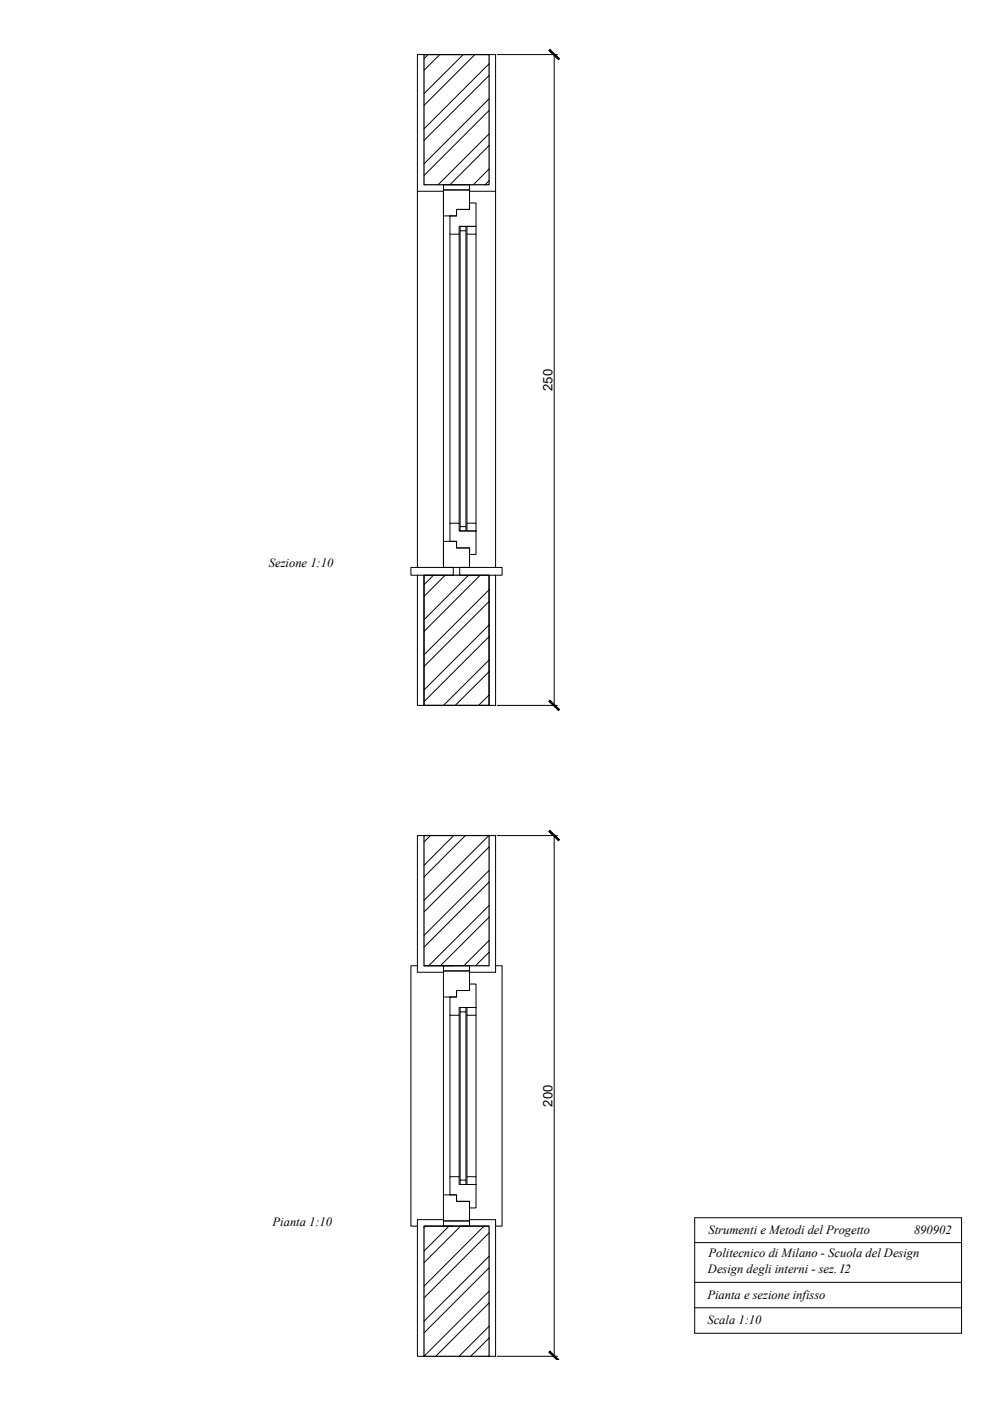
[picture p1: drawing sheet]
<svg xmlns="http://www.w3.org/2000/svg" width="420mm" height="594mm" viewBox="0 0 420 594" stroke-linecap="round" stroke-linejoin="round" font-family="sans-serif">
<!-- layer: foro -->
<path d="M179.8 23.1h27.6M177 81.1v159.5M190.8 99.3v122.6M201.8 99.3v122.6M210.1 81.1v159.5M179.8 243.9v55.2h27.6v-55.2M190.8 430.5v68.5M201.8 430.5v68.5" fill="none" stroke="#000" stroke-width=".42"/>
<!-- layer: quote -->
<g fill="none" stroke="#000" stroke-width=".42">
<path d="M181.5 23.1l-1.7 1.8M186.5 23.1l-6.7 6.7M196.4 23.1l-16.6 16.6M201.4 23.1l-21.6 21.6M207.4 27l-27.6 27.6M207.4 32l-27.6 27.6M210.8 23.1h25.5M235 23.1v276M207.4 41.9l-27.6 27.6M207.4 56.8l-21.6 21.5M207.4 46.8l-27.6 27.7M207.4 71.7l-6.7 6.6"/>
<path d="M207.4 61.7l-16.6 16.6M207.4 76.6l-1.8 1.7M183.8 243.9l-4 4.1M188.7 243.9l-8.9 9M198.6 243.9l-18.8 18.9M203.6 243.9l-23.8 23.9M207.4 250.1l-27.6 27.6M207.4 255l-27.6 27.6M207.4 265l-27.6 27.6M207.4 279.9l-19.3 19.2M207.4 269.9l-27.6 27.6M207.4 294.7l-4.5 4.4"/>
<path d="M207.4 284.8l-14.4 14.3M210.8 299.1h25.5M182.4 354.3l-2.6 2.7M192.3 354.3l-12.5 12.6M197.3 354.3l-17.5 17.6M207.2 354.3l-27.4 27.5M207.4 359.1l-27.6 27.6M210.8 354.3h25.5M235 354.3v220.8M207.4 369.1l-27.6 27.6M207.4 374l-27.6 27.6M207.4 383.9l-25.6 25.6"/>
<path d="M207.4 398.8l-10.7 10.7M207.4 388.9l-20.7 20.6M207.4 403.8l-5.8 5.7M180.4 519.9l-.6 .7M190.3 519.9l-10.5 10.6M195.3 519.9l-15.5 15.6M205.2 519.9l-25.4 25.5M294.5 516.4h113.2v48.9h-113.2zM207.4 532.7l-27.6 27.6M207.4 522.8l-27.6 27.6M207.4 537.6l-27.6 27.6M294.5 526.9h113.2"/>
<path d="M207.4 547.5l-27.6 27.6M207.4 552.5l-22.7 22.6M294.5 543.8h113.2M294.5 554.6h113.2M207.4 562.4l-12.8 12.7M207.4 567.4l-7.8 7.7M210.8 575.1h25.5"/>
</g>
<!-- layer: muro sez -->
<path d="M179.8 23.1h27.6v55.2h-27.6zM179.8 243.9h27.6v55.2h-27.6zM179.8 354.3h27.6v55.2h-27.6zM179.8 519.9h27.6v55.2h-27.6z" fill="none" stroke="#000" stroke-width=".51"/>
<!-- layer: lastre -->
<path d="M174.2 240.6h18v3.3h-18zM194.9 240.6h18v3.3h-18zM177 409.5h-2.8v110.4h2.8M179.8 409.5h12.4M210.1 409.5h2.8v110.4h-2.8M179.8 519.9h12.4M194.9 519.9h12.5" fill="none" stroke="#000" stroke-width=".42"/>
<!-- layer: controtelaio -->
<path d="M188 80.5v-2.2h11.1v2.2h-11.1v160.1M199.1 80.5v8.3M199.1 232.4v8.2M188 409.5h11.1v2.2h-11.1zM188 422.8v83.9M188 517.7h11.1v2.2h-11.1z" fill="none" stroke="#000" stroke-width=".42"/>
<!-- layer: telaio -->
<path d="M188 80.5h11.1v8.3h-5.5v2.8h-5.6zM188 229.6h5.6v2.8h5.5v8.2h-11.1zM188 411.7h11.1v8.3h-5.5v2.8h-5.6zM188 506.7h5.6v2.7h5.5v8.3h-11.1z" fill="none" stroke="#000" stroke-width=".42"/>
<!-- layer: anta -->
<path d="M190.8 91.6h2.8v-2.8h5.5v-2.8h2.7v10h-7.1v3.3h-3.9zM190.8 221.9h3.9v3.3h7.1v9.9h-2.7v-2.7h-5.5v-2.8h-2.8zM190.8 422.8h2.8v-2.8h5.5v-2.7h2.7v9.9h-7.1v3.3h-3.9zM190.8 499h3.9v3.3h7.1v9.9h-2.7v-2.8h-5.5v-2.7h-2.8z" fill="none" stroke="#000" stroke-width=".42"/>
<!-- layer: fermavetro -->
<path d="M198 96h3.8v3.3h-3.8zM198 221.9h3.8v3.3h-3.8zM198 427.2h3.8v3.3h-3.8zM198 499h3.8v3.3h-3.8z" fill="none" stroke="#000" stroke-width=".42"/>
<!-- layer: intonaco sez -->
<path d="M179.8 23.1h-2.8v58h11M207.4 23.1h2.7v58h-11M177 243.9v55.2h2.8M210.1 243.9v55.2h-2.7M179.8 354.3h-2.8v58h11M207.4 354.3h2.7v58h-11M188 517.2h-11v57.9h2.8M199.1 517.2h11v57.9h-2.7" fill="none" stroke="#000" stroke-width=".42"/>
<!-- layer: distanziatore -->
<path d="M195.1 96h2.4v1.9h-2.4zM195.1 223.3h2.4v1.9h-2.4zM195.1 427.2h2.4v1.9h-2.4zM195.1 500.4h2.4v1.9h-2.4z" fill="none" stroke="#000" stroke-width=".42"/>
<!-- layer: vetro sez -->
<path d="M194.7 99.3v122.6M195.1 97.9v125.4M197.5 97.9v125.4M198 99.3v122.6M194.7 430.5v68.5M195.1 429.1v71.3M197.5 429.1v71.3M198 430.5v68.5" fill="none" stroke="#000" stroke-width=".42"/>
<!-- layer: 0 -->
<g fill="#000" stroke="#000" stroke-width=".42">
<path d="M232.8 21.4l3.9 3.9 .5-.4zM233.2 20.9l4 4-4.4-3.5z"/>
<path d="M233.2 296.9l-.4 .4 4.4 3.6zM232.8 297.3l4.4 3.6-.5 .4z"/>
<path d="M232.8 352.5l3.9 4 .5-.4zM232.8 352.5l.4-.4 4 4z"/>
<path d="M232.8 573.3l3.1 3.1h.8zM232.8 573.3l.4-.4 3.5 3.5z"/>
</g>
<path d="M7.8 18.1v558.3" fill="none" stroke="#fff" stroke-width=".42"/>
<g font-size="5.6">
<text x="234.2" y="165.7" transform="rotate(-90 234.2 165.7)">250</text>
<text x="234.2" y="469.3" transform="rotate(-90 234.2 469.3)">200</text>
</g>
<g font-size="5.3">
<text x="114" y="240.6">Sezione 1:10</text>
<text x="115.6" y="519.9">Pianta 1:10</text>
<text x="300.4" y="523.1">Strumenti e Metodi del Progetto</text>
<text x="387.5" y="523.1">890902</text>
<text x="300.4" y="533.2">Politecnico di Milano - Scuola del Design</text>
<text x="300.2" y="539.7">Design degli interni - sez. I2</text>
<text x="299.9" y="550.7">Pianta e sezione infisso</text>
<text x="299.9" y="561.3">Scala 1:10</text>
</g>
</svg>
